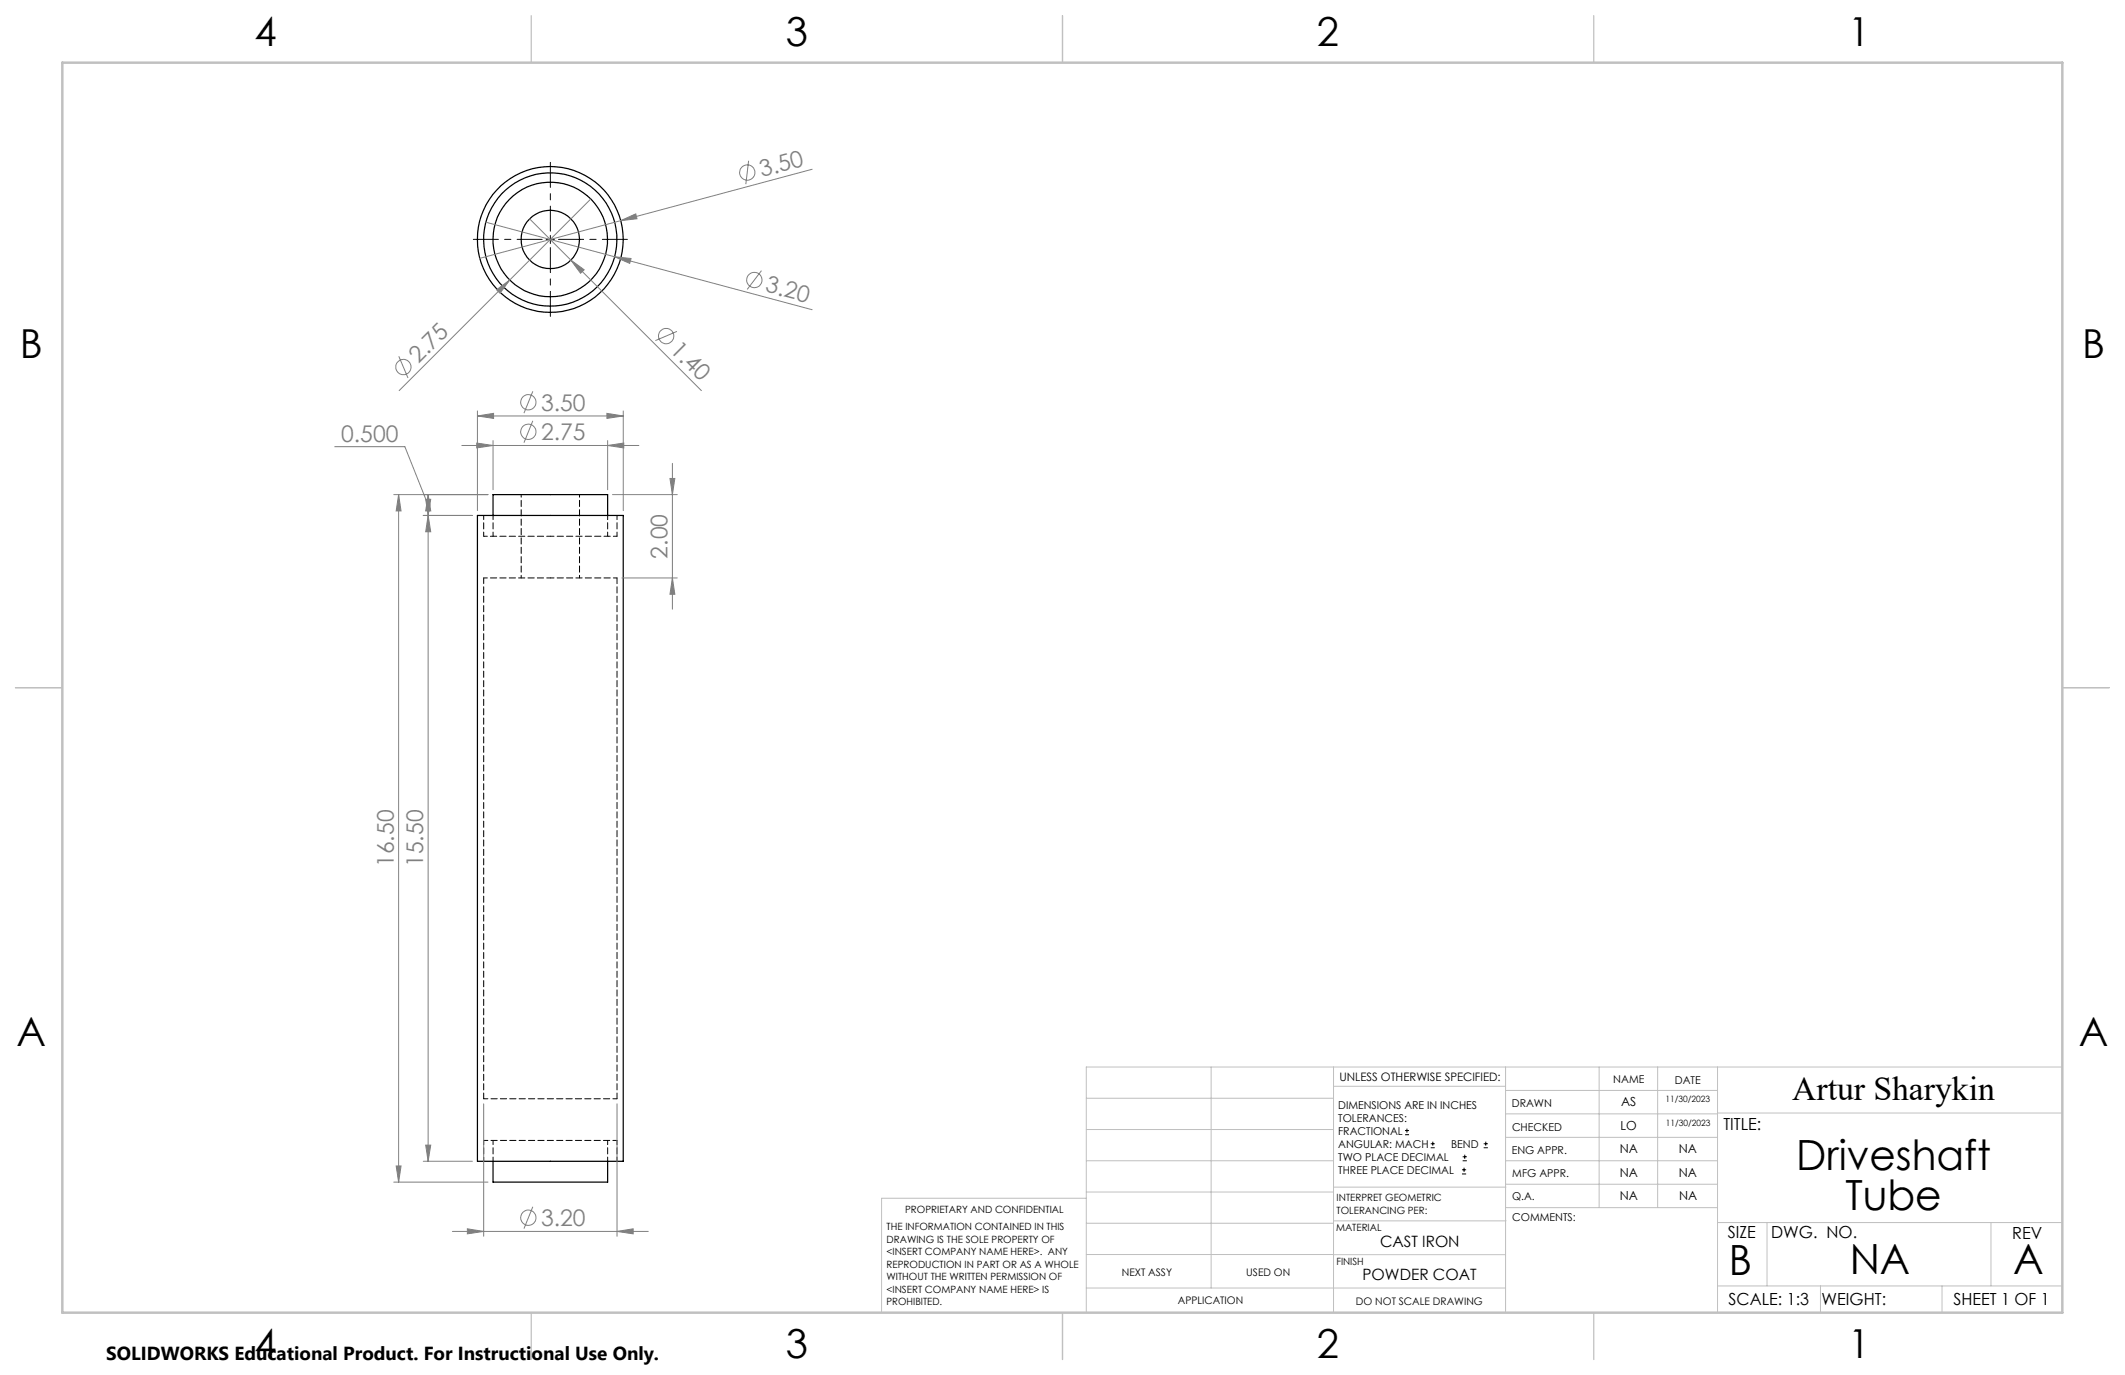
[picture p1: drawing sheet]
<svg xmlns="http://www.w3.org/2000/svg" width="432mm" height="279mm" viewBox="0 0 432 279" stroke-linecap="round" stroke-linejoin="round" font-family="sans-serif">
<g fill="none" stroke="#000" stroke-width=".25">
<path d="M97 104.7h29.6v131.3h-29.6zM100.2 104.7v-4.2h23.3v4.2M100.2 236v4.2h23.3v-4.2"/>
<circle cx="111.8" cy="48.6" r="5.9"/>
<circle cx="111.8" cy="48.7" r="13.5"/>
<circle cx="111.8" cy="48.7" r="11.6"/>
<circle cx="111.8" cy="48.7" r="14.8"/>
</g>
<path d="M98.3 104.7v4.3M100.2 104.7v4.3M123.5 109v-4.3M125.4 109v-4.3M98.3 231.7v4.3M100.2 231.7v4.3M123.5 236v-4.3M125.4 223.3h-27.1M125.4 231.7h-27.1M125.4 236v-4.3" fill="none" stroke="#000" stroke-width=".2" stroke-dasharray="1.3 .6" stroke-dashoffset=".4"/>
<path d="M98.3 117.4h13.5M98.3 109h13.5M111.8 117.4h13.6M111.8 109h13.6" fill="none" stroke="#000" stroke-width=".2" stroke-dasharray="1.3 .6" stroke-dashoffset=".5"/>
<path d="M98.3 117.4v105.9M125.4 223.3v-105.9" fill="none" stroke="#000" stroke-width=".2" stroke-dasharray="1.3 .6" stroke-dashoffset=".1"/>
<path d="M105.9 100.5v16.9M117.8 117.4v-16.9" fill="none" stroke="#000" stroke-width=".2" stroke-dasharray="1.3 .6" stroke-dashoffset=".7"/>
<g fill="none" stroke="#808080" stroke-width=".2">
<path d="M152.1 32.7l-.5 4.7M165 34.4l-38.9 10.4M98.7 45.2l26.2 7M100.9 58.9l2.7-2-2 2.7zM107.6 44.5l8.4 8.3M116 52.8l2.7 2-.7 .7zM116 52.8l26.5 26.6M120.1 40.4l-39 39M124.9 52.2l3.3 .3-.2 1zM124.9 52.2l40.1 10.7M126.1 44.8l3.1-1.3 .2 .9zM126.1 44.8l-28.6 7.7"/>
<path d="M154.7 55l-2.9 3.8M81 72.4l1.9 4.4M108.3 79.5l-1.8 4.5M137.5 67.3l-4.3 1.9M68 90.8h14.3l4.7 11.8M93.8 90.5h36M96.9 90l3.3 .5-3.3 .5zM97 84.5l3.3-.5v1zM97 83.5v20.3M97 84.5h29.6M100.2 89.5v10M108.3 85.5l-1.8 4.5"/>
<path d="M123.3 84l3.3 .5-3.3 .5zM123.5 90.5l3.3-.5v1zM123.5 89.5v10M126.6 83.5v20.3M136.1 97.2h1l-.5 3.3zM136.6 94.2v29.6M80 100.5h19.2M81 100.5l.5 3.3h-1zM81 100.5v139.7M86 104.7h10M86.5 101.5h1l-.5 3.2zM87 100.5l.5 3.3h-1z"/>
<path d="M87 104.7l.5 3.4h-1zM87 100.5v135.5M124.5 100.5h13.1M126.4 117.4h11.2M136.6 117.4l.5 3.4h-1zM80.5 236.9h1l-.5 3.3zM86 236h10M86.5 232.7h1l-.5 3.3zM98.3 224.3v26.9M125.4 224.3v26.9M80 240.2h19.2M91.9 250.2h39.8"/>
<path d="M95 249.7l3.3 .5-3.3 .5zM108.3 245.2l-1.8 4.5M125.4 250.2l3.3-.5v1z"/>
<circle cx="151.9" cy="35.1" r="1.55"/>
<circle cx="153.3" cy="56.9" r="1.56"/>
<circle cx="82" cy="74.6" r="1.57"/>
<circle cx="135.4" cy="68.3" r="1.55"/>
<circle cx="107.3" cy="87.8" r="1.56"/>
<circle cx="107.4" cy="81.7" r="1.55"/>
<circle cx="107.4" cy="247.4" r="1.55"/>
</g>
<g fill="none" stroke="#000" stroke-width=".2">
<path d="M111 48.6h1.6M111.8 47.8v1.7M285.5 230.6h.8M285.5 229.7h.8M285.9 229.3v.9M290.7 233.2h.8M290.7 232.4h.8M291.1 232v.8M297.1 238.5h.8M297.1 237.7h.8M297.2 235.9h.9M297.2 235.1h.9"/>
<path d="M297.5 237.3v.8M297.6 234.6v.9M301.5 233.2h.8M301.5 232.4h.8M301.9 232v.8"/>
</g>
<path d="M110.2 48.6h-14M111.8 47v-14M111.8 50.3v14M113.5 48.6h14" fill="none" stroke="#000" stroke-width=".2" stroke-dasharray="15.2 1.3 1.3 1.3" stroke-dashoffset="10.2"/>
<g fill="none" stroke="#c0c0c0" stroke-width=".2">
<path d="M246.1 216.8v44.9M271 216.8v49.9M305.9 216.8v49.9M324.9 216.8v28.6M336.8 216.8v28.6M349 216.8v49.9M419.1 216.8h-198.4v49.9M220.7 235.9h50.3M220.7 229.5h50.3M220.7 223.2h50.3M271 220.7h34.9M305.9 231.1h43.1"/>
<path d="M305.9 226.3h43.1M305.9 221.6h43.1M305.9 235.9h43.1M349 226.2h70.1M220.7 248.6h50.3M220.7 242.2h50.3M220.7 254.9h50.3M220.7 243.5h-41.6v23.2M271 255h34.9M271 248.1h35M271 241.2h35M305.9 240.6h43.1"/>
<path d="M306 245.4h43M349 248.4h70.1M359.1 248.4v12.9M404.6 248.4v12.9M220.7 261.7h85.2M349 261.3h70.1M369.9 261.3v5.4M394.6 261.3v5.4"/>
</g>
<path d="M108 3.2v9.5M215.9 3.2v9.5M323.8 3.2v9.5M3.1 139.7h9.6M419.1 139.7h9.5M108 266.7v9.6M215.9 266.7v9.6M323.8 266.7v9.6" fill="none" stroke="#c0c0c0" stroke-width=".25"/>
<path d="M12.7 12.7h406.4v254h-406.4z" fill="none" stroke="#c0c0c0" stroke-width=".5"/>
<g fill="#808080">
<path d="M126.1 44.8l3.1-1.3 .2 .9z"/>
<path d="M100.9 58.9l2.7-2-2 2.7z"/>
<path d="M116 52.8l2.7 2-.7 .7z"/>
<path d="M124.9 52.2l3.3 .3-.2 1z"/>
<path d="M123.3 84l3.3 .5-3.3 .5zM97 84.5l3.3-.5v1zM125.4 250.2l3.3-.5v1zM95 249.7l3.3 .5-3.3 .5zM123.5 90.5l3.3-.5v1zM96.9 90l3.3 .5-3.3 .5z"/>
<path d="M87 100.5l.5 3.3h-1zM86.5 101.5h1l-.5 3.2z"/>
<path d="M81 100.5l.5 3.3h-1zM80.5 236.9h1l-.5 3.3z"/>
<path d="M87 104.7l.5 3.4h-1zM86.5 232.7h1l-.5 3.3zM136.1 97.2h1l-.5 3.3zM136.6 117.4l.5 3.4h-1z"/>
</g>
<g font-size="8.5">
<text x="365" y="237.7">Driveshaft</text>
<text x="375" y="245.8">Tube</text>
<text x="351.3" y="259">B</text>
<text x="375.9" y="258.9">NA</text>
<text x="409.1" y="258.9">A</text>
</g>
<g font-size="8.1">
<text x="51.7" y="9.3">4</text>
<text x="159.7" y="9.3">3</text>
<text x="267.6" y="9.3">2</text>
<text x="375.6" y="9.3">1</text>
<text x="4" y="72.8">B</text>
<text x="423.1" y="72.8">B</text>
<text x="3.3" y="212.5">A</text>
<text x="422.4" y="212.5">A</text>
<text x="51.7" y="276">4</text>
<text x="159.7" y="276">3</text>
<text x="267.6" y="276">2</text>
<text x="375.6" y="276">1</text>
</g>
<text font-size="6.9" x="364.2" y="223.6">Artur Sharykin</text>
<g font-size="4.7" fill="#808080">
<text x="154.8" y="36" transform="rotate(-15 154.8 36)">3.50</text>
<text x="155.3" y="59.2" transform="rotate(15 155.3 59.2)">3.20</text>
<text x="136" y="71.3" transform="rotate(45 136 71.3)">1.40</text>
<text x="85" y="74" transform="rotate(-45 85 74)">2.75</text>
<text x="109.9" y="83.4">3.50</text>
<text x="69.3" y="89.7">0.500</text>
<text x="109.9" y="89.4">2.75</text>
<text x="135.6" y="113.5" transform="rotate(-90 135.6 113.5)">2.00</text>
<text x="80" y="176.2" transform="rotate(-90 80 176.2)">16.50</text>
<text x="86" y="176.2" transform="rotate(-90 86 176.2)">15.50</text>
<text x="109.9" y="249.1">3.20</text>
</g>
<text font-size="3.8" x="21.6" y="276.3">SOLIDWORKS Educational Product. For Instructional Use Only.</text>
<g font-size="3.4">
<text x="350.2" y="229.5">TITLE:</text>
<text x="351.1" y="251.6">SIZE</text>
<text x="359.9" y="251.6">DWG. NO.</text>
<text x="408.9" y="251.7">REV</text>
<text x="351.2" y="265.2">SCALE: 1:3</text>
<text x="370.1" y="265.3">WEIGHT:</text>
<text x="396.9" y="265.2">SHEET 1 OF 1</text>
</g>
<g font-size="3.2">
<text x="280.4" y="253.3">CAST IRON</text>
<text x="276.9" y="260.1">POWDER COAT</text>
</g>
<g font-size="2.5">
<text x="329.4" y="224.8">AS</text>
<text x="329.3" y="229.6">LO</text>
<text x="329.1" y="239.1">NA</text>
<text x="329.1" y="234.3">NA</text>
<text x="341.1" y="239.1">NA</text>
<text x="341.1" y="234.3">NA</text>
<text x="329.1" y="243.9">NA</text>
<text x="341.2" y="243.8">NA</text>
</g>
<text font-size="2.4" x="272.2" y="219.7">UNLESS OTHERWISE SPECIFIED:</text>
<g font-size="2.2">
<text x="327.8" y="220.1">NAME</text>
<text x="340.3" y="220.2">DATE</text>
<text x="271.9" y="225.3">DIMENSIONS ARE IN INCHES</text>
<text x="271.9" y="227.9">TOLERANCES:</text>
<text x="307.2" y="224.9">DRAWN</text>
<text x="271.9" y="230.6">FRACTIONAL</text>
<text x="271.9" y="233.2">ANGULAR: MACH</text>
<text x="294.9" y="233.2">BEND</text>
<text x="307.3" y="229.8">CHECKED</text>
<text x="271.9" y="235.9">TWO PLACE DECIMAL</text>
<text x="271.9" y="238.5">THREE PLACE DECIMAL</text>
<text x="307.2" y="234.5">ENG APPR.</text>
<text x="307.3" y="239.2">MFG APPR.</text>
<text x="307.3" y="243.9">Q.A.</text>
<text x="307.3" y="248.1">COMMENTS:</text>
</g>
<g font-size="2.1">
<text x="227.9" y="259.2">NEXT ASSY</text>
<text x="253.3" y="259.2">USED ON</text>
<text x="239.3" y="265">APPLICATION</text>
<text x="275.5" y="265.1">DO NOT SCALE DRAWING</text>
</g>
<g font-size="2">
<text x="271.6" y="244.1">INTERPRET GEOMETRIC</text>
<text x="180.2" y="250">THE INFORMATION CONTAINED IN THIS</text>
<text x="183.9" y="246.4">PROPRIETARY AND CONFIDENTIAL</text>
<text x="271.5" y="250.2">MATERIAL</text>
<text x="271.6" y="246.6">TOLERANCING PER:</text>
<text x="180.2" y="252.5">DRAWING IS THE SOLE PROPERTY OF</text>
<text x="180.2" y="255.1">&lt;INSERT COMPANY NAME HERE&gt;. ANY</text>
<text x="180.2" y="257.6">REPRODUCTION IN PART OR AS A WHOLE</text>
<text x="271.5" y="257">FINISH</text>
<text x="180.2" y="260.1">WITHOUT THE WRITTEN PERMISSION OF</text>
<text x="180.2" y="262.6">&lt;INSERT COMPANY NAME HERE&gt; IS</text>
<text x="180.2" y="265.2">PROHIBITED.</text>
</g>
<g font-size="1.8">
<text x="338.4" y="224">11/30/2023</text>
<text x="338.5" y="228.7">11/30/2023</text>
</g>
</svg>
